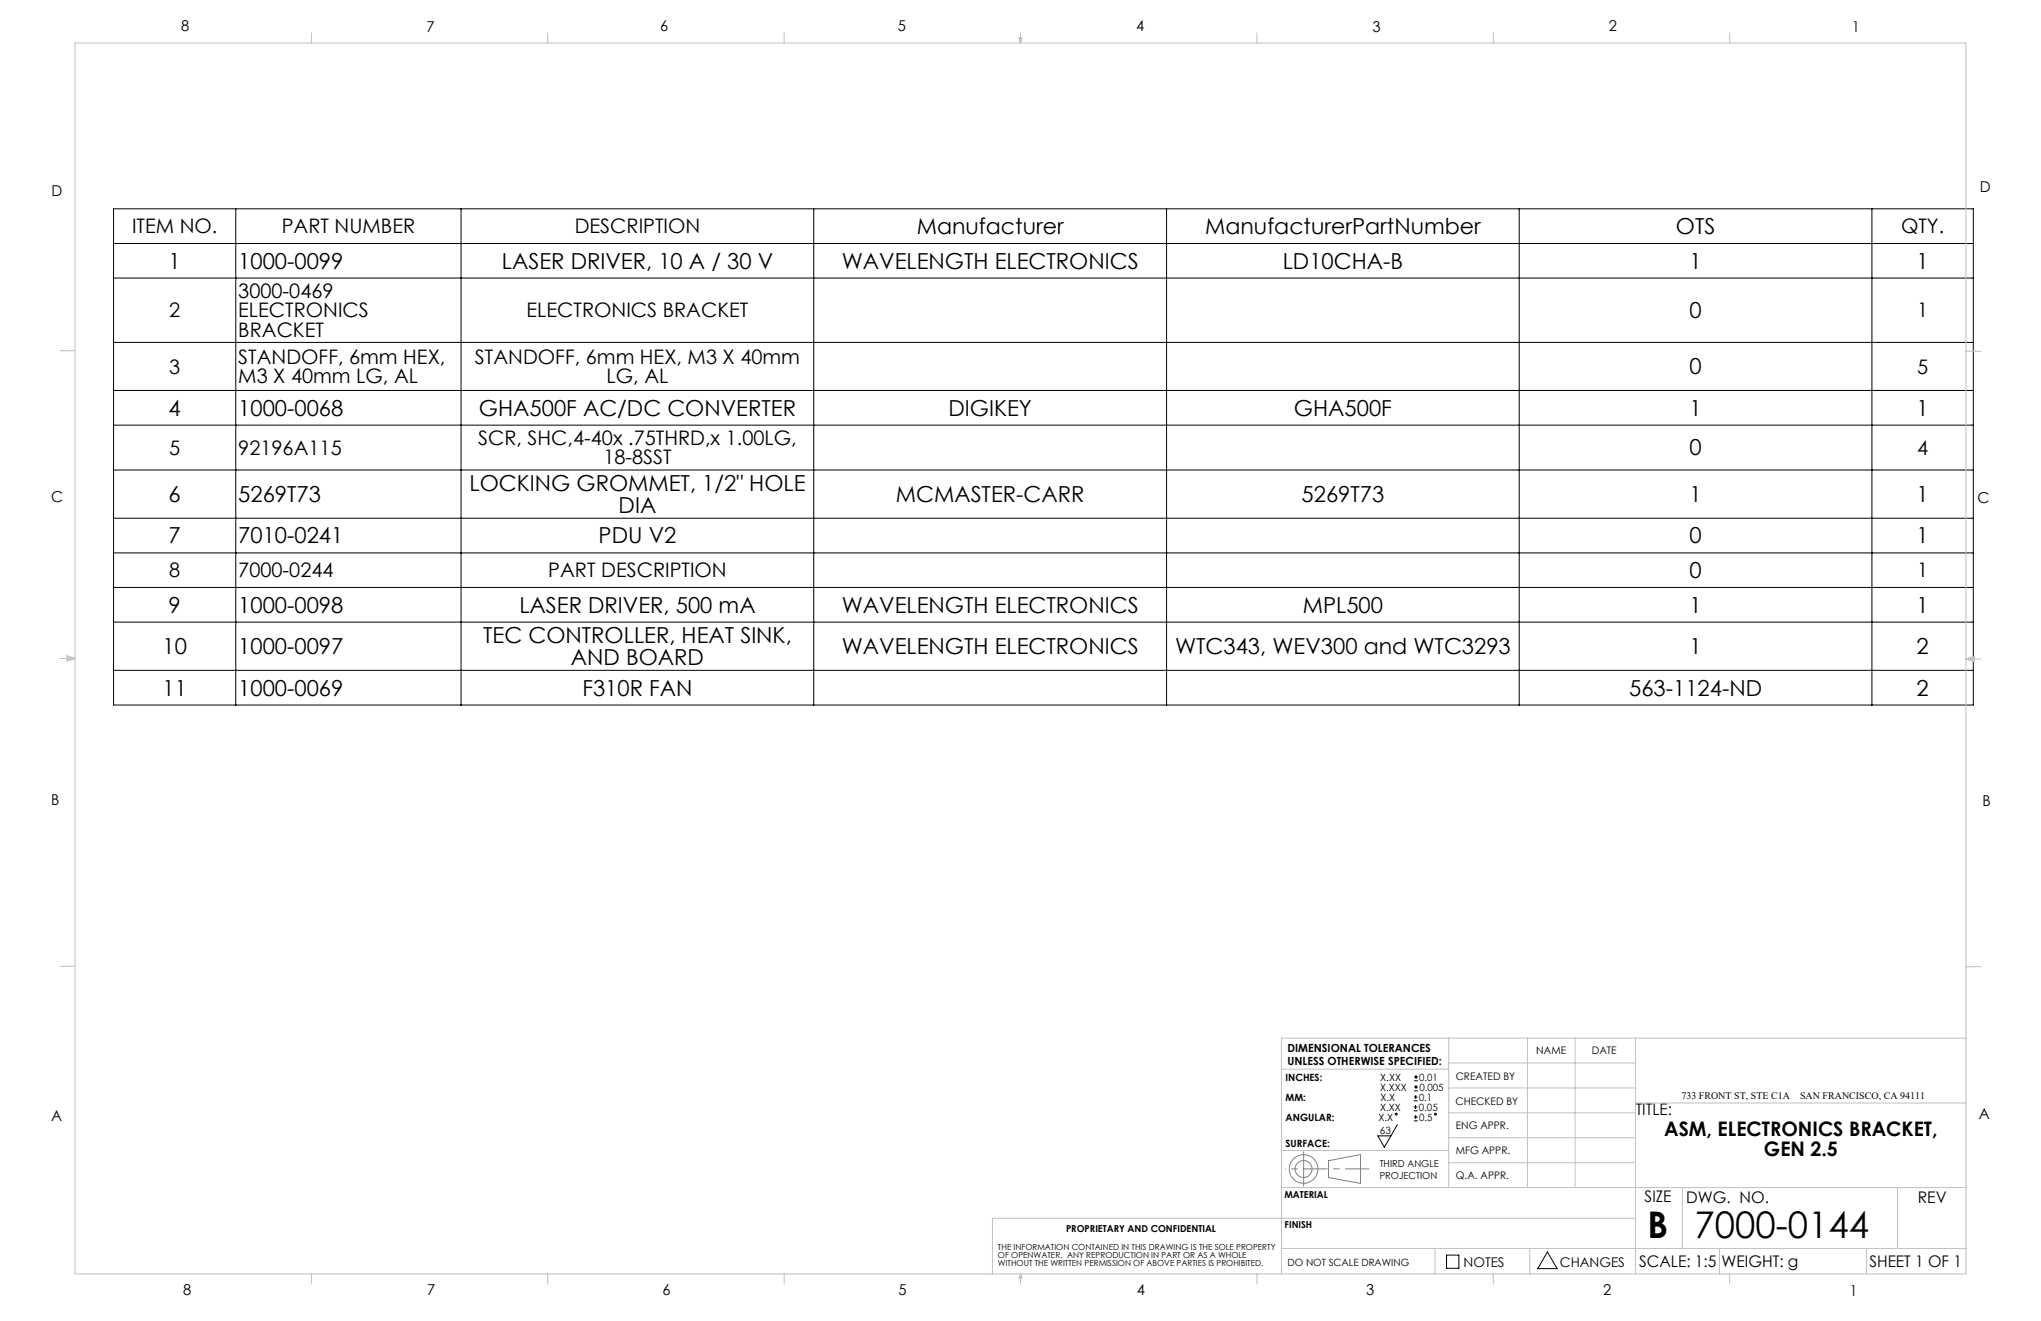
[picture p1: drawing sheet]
<svg xmlns="http://www.w3.org/2000/svg" width="432mm" height="279mm" viewBox="0 0 432 279" stroke-linecap="round" stroke-linejoin="round" font-family="sans-serif">
<g fill="none" stroke="#000" stroke-width=".21">
<path d="M24 44.2h393.5v104.9h-393.5zM24 51.5h393.5M24 58.8h393.5M49.9 44.2v104.9M97.5 44.2v104.9M172.2 44.2v104.9M246.8 44.2v104.9M321.4 44.2v104.9M396 44.2v104.9M24 72.4h393.5M24 82.6h393.5M24 89.9h393.5"/>
<path d="M24 99.4h393.5M24 109.6h393.5M24 116.9h393.5M24 124.2h393.5M24 131.6h393.5M24 141.8h393.5M295.6 237.9l-2.7 4.7-1.4-2.4h2.8M299.1 234.9h.8M299.1 234.1h.8M299.1 232.8h.8M299.1 232h.8M299.1 237.1h.8"/>
<path d="M299.1 236.3h.8M299.2 228.6h.8M299.2 227.8h.8M299.2 230.7h.8M299.2 229.9h.8M299.5 233.8v.8M299.5 231.6v.8M299.5 235.9v.8M299.6 227.4v.8M299.6 229.5v.8M306 265.5h2.6v2.8h-2.6zM327.4 264.8l2 3.5h-4.1z"/>
<circle cx="295.4" cy="235.7" r=".2"/>
<circle cx="303.7" cy="235.7" r=".2"/>
</g>
<g fill="none" stroke="#808080" stroke-width=".21">
<path d="M281.1 245.5l6.7-1.3v6.1l-6.7-1.2z"/>
<circle cx="275.8" cy="247.3" r="1.8"/>
<circle cx="275.8" cy="247.3" r="3"/>
</g>
<path d="M275.8 247.2h13.8" fill="none" stroke="#808080" stroke-width=".21" stroke-dasharray="15.2 1.3 1.3 1.3" stroke-dashoffset="10.2"/>
<path d="M275.8 247.2v-3.6M275.8 247.2v3.7" fill="none" stroke="#808080" stroke-width=".21" stroke-dasharray="15.2 1.3 1.3 1.3"/>
<path d="M275.8 247.2h-3.8" fill="none" stroke="#808080" stroke-width=".21" stroke-dasharray="15.2 1.3 1.3 1.3" stroke-dashoffset="15.2"/>
<g fill="none" stroke="#c0c0c0" stroke-width=".21">
<path d="M15.9 9.1h400v260.4h-400zM65.9 6.9v2.2M115.9 6.9v2.2M165.9 6.9v2.2M215.6 8h.6l-.3 1.1zM215.7 8l.2 1.1M215.9 6.9v2.2M216 8l-.1 1.1M265.9 6.9v2.2M315.9 6.9v2.2M365.9 6.9v2.2M12.7 74.2h3.2"/>
<path d="M415.9 74.3h3.2M12.7 139.3h3.2M14.2 139.1l1.7 .2M14.2 138.7l1.7 .6-1.7 .5zM15.9 139.3l-1.7 .3M415.9 139.4h3.2M415.9 139.4l1.8-.6v1.2zM415.9 139.4l1.8 .3M417.7 139.2l-1.8 .2M12.7 204.4h3.2M306.5 219.6v31.6M323.1 219.6v31.6"/>
<path d="M333.2 219.6v31.6M346 219.6v49.9M415.9 204.5h3.2M415.9 219.6h-144.8v49.9M271.1 226.1h35.4M306.5 235.4h39.5M306.5 230.1h39.5M306.5 224.8h39.5M346 233.3h69.9M271.1 251.2h144.8M271.1 243.3h35.4M306.5 245.9h39.5"/>
<path d="M306.5 240.6h39.5M346 257.7h-136v11.8M355.9 251.2v12.9M401.4 251.2v12.9M65.9 269.5v2.1M115.9 269.5v2.1M165.9 269.5v2.1M215.9 269.5v2.1M215.9 269.5l.3 .8h-.6zM265.9 269.5v2.1M271.1 264.1h144.8M303.6 264.1v5.4"/>
<path d="M315.9 269.5v2.1M323.6 264.1v5.4M363.8 264.1v5.4M365.9 269.5v2.1M394.9 264.1v5.4"/>
</g>
<g font-size="7.8">
<text x="348.5" y="261.9">B</text>
<text x="358.5" y="261.9">7000-0144</text>
</g>
<g font-size="4.7">
<text x="194" y="49.5">Manufacturer</text>
<text x="255" y="49.5">ManufacturerPartNumber</text>
<text x="354.6" y="49.5">OTS</text>
<text x="35.7" y="56.8">1</text>
<text x="50.4" y="56.8">1000-0099</text>
<text x="106.2" y="56.8">LASER DRIVER, 10 A / 30 V</text>
<text x="178.1" y="56.8">WAVELENGTH ELECTRONICS</text>
<text x="271.4" y="56.8">LD10CHA-B</text>
<text x="357.5" y="56.8">1</text>
<text x="405.5" y="56.8">1</text>
<text x="357.5" y="67.3">0</text>
<text x="357.5" y="79.2">0</text>
<text x="35.7" y="87.9">4</text>
<text x="50.4" y="87.9">1000-0068</text>
<text x="101.3" y="87.9">GHA500F AC/DC CONVERTER</text>
<text x="200.7" y="87.9">DIGIKEY</text>
<text x="273.8" y="87.9">GHA500F</text>
<text x="357.5" y="87.9">1</text>
<text x="405.5" y="87.9">1</text>
<text x="357.5" y="96.3">0</text>
<text x="35.7" y="106.2">6</text>
<text x="50.4" y="106.2">5269T73</text>
<text x="99.3" y="103.9">LOCKING GROMMET, 1/2&quot; HOLE</text>
<text x="189.5" y="106.2">MCMASTER-CARR</text>
<text x="275.4" y="106.2">5269T73</text>
<text x="357.5" y="106.2">1</text>
<text x="405.5" y="106.2">1</text>
<text x="130.9" y="108.4">DIA</text>
<text x="35.7" y="114.9">7</text>
<text x="50.4" y="114.9">7010-0241</text>
<text x="126.7" y="114.9">PDU V2</text>
<text x="357.5" y="114.9">0</text>
<text x="405.5" y="114.9">1</text>
<text x="357.5" y="122.3">0</text>
<text x="35.7" y="129.6">9</text>
<text x="50.4" y="129.6">1000-0098</text>
<text x="109.9" y="129.6">LASER DRIVER, 500 mA</text>
<text x="178.1" y="129.6">WAVELENGTH ELECTRONICS</text>
<text x="275.6" y="129.6">MPL500</text>
<text x="357.5" y="129.6">1</text>
<text x="405.5" y="129.6">1</text>
<text x="102.2" y="136.1">TEC CONTROLLER, HEAT SINK,</text>
<text x="34.4" y="138.3">10</text>
<text x="50.4" y="138.3">1000-0097</text>
<text x="120.8" y="140.6">AND BOARD</text>
<text x="178.1" y="138.3">WAVELENGTH ELECTRONICS</text>
<text x="248.6" y="138.3">WTC343, WEV300 and WTC3293</text>
<text x="357.4" y="138.3">1</text>
<text x="405.5" y="138.3">2</text>
<text x="34.4" y="147.1">11</text>
<text x="50.4" y="147.1">1000-0069</text>
<text x="123.2" y="147.1">F310R FAN</text>
<text x="344.7" y="147.1">563-1124-ND</text>
<text x="405.5" y="147.1">2</text>
</g>
<g font-size="4.2">
<text x="27.9" y="49.3">ITEM NO.</text>
<text x="59.6" y="49.3">PART NUMBER</text>
<text x="121.6" y="49.3">DESCRIPTION</text>
<text x="402.2" y="49.3">QTY.</text>
<text x="50.4" y="63">3000-0469</text>
<text x="35.8" y="67.1">2</text>
<text x="50.4" y="67.1">ELECTRONICS</text>
<text x="50.4" y="71.2">BRACKET</text>
<text x="111.4" y="67.1">ELECTRONICS BRACKET</text>
<text x="405.6" y="67.1">1</text>
<text x="50.4" y="77">STANDOFF, 6mm HEX,</text>
<text x="100.5" y="77">STANDOFF, 6mm HEX, M3 X 40mm</text>
<text x="35.8" y="79">3</text>
<text x="50.4" y="81.1">M3 X 40mm LG, AL</text>
<text x="128.3" y="81.1">LG, AL</text>
<text x="405.6" y="79">5</text>
<text x="101.2" y="94.1">SCR, SHC,4-40x .75THRD,x 1.00LG,</text>
<text x="35.8" y="96.2">5</text>
<text x="50.4" y="96.2">92196A115</text>
<text x="127.6" y="98.2">18-8SST</text>
<text x="405.6" y="96.2">4</text>
<text x="35.8" y="122.1">8</text>
<text x="50.4" y="122.1">7000-0244</text>
<text x="116" y="122.1">PART DESCRIPTION</text>
<text x="405.6" y="122.1">1</text>
<text x="352.1" y="240.3">ASM, ELECTRONICS BRACKET,</text>
<text x="373.2" y="244.5">GEN 2.5</text>
</g>
<g font-size="3.4">
<text x="346.1" y="235.9">TITLE:</text>
<text x="347.9" y="254.3">SIZE</text>
<text x="356.7" y="254.4">DWG. NO.</text>
<text x="405.7" y="254.5">REV</text>
<text x="346.8" y="267.9">SCALE: 1:5</text>
<text x="364.2" y="267.9">WEIGHT: g</text>
<text x="395.5" y="267.9">SHEET 1 OF 1</text>
</g>
<g font-size="3.2">
<text x="38.3" y="6.7">8</text>
<text x="90.2" y="6.7">7</text>
<text x="139.7" y="6.5">6</text>
<text x="190" y="6.5">5</text>
<text x="240.4" y="6.5">4</text>
<text x="290.4" y="6.7">3</text>
<text x="340.4" y="6.5">2</text>
<text x="391.9" y="6.7">1</text>
<text x="10.9" y="41.6">D</text>
<text x="418.9" y="40.7">D</text>
<text x="10.9" y="106.3">C</text>
<text x="418.4" y="106.4">C</text>
<text x="10.8" y="170.2">B</text>
<text x="419.4" y="170.6">B</text>
<text x="10.8" y="237.2">A</text>
<text x="418.6" y="236.8">A</text>
<text x="38.8" y="273.8">8</text>
<text x="90.4" y="273.8">7</text>
<text x="140.2" y="273.8">6</text>
<text x="190.1" y="273.9">5</text>
<text x="240.5" y="273.8">4</text>
<text x="289" y="273.9">3</text>
<text x="339.1" y="273.8">2</text>
<text x="391.4" y="274.1">1</text>
</g>
<g font-size="2.8">
<text x="309.6" y="268">NOTES</text>
<text x="330" y="268">CHANGES</text>
</g>
<g font-size="2.4">
<text x="272.4" y="222.5">DIMENSIONAL TOLERANCES</text>
<text x="272.4" y="225.3">UNLESS OTHERWISE SPECIFIED:</text>
</g>
<g font-size="2.2">
<text x="325" y="222.9">NAME</text>
<text x="336.8" y="222.9">DATE</text>
<text x="308" y="233.6">CHECKED BY</text>
<text x="308" y="228.4">CREATED BY</text>
<text x="308" y="238.8">ENG APPR.</text>
<text x="308" y="244">MFG APPR.</text>
<text x="308" y="249.3">Q.A. APPR.</text>
</g>
<g font-size="2.1">
<text x="272" y="228.6">INCHES:</text>
<text x="272" y="232.8">MM:</text>
<text x="292" y="230.7">X.XXX</text>
<text x="292" y="228.6">X.XX</text>
<text x="292.1" y="232.8">X.X</text>
<text x="300.2" y="232.8">0.1</text>
<text x="300.3" y="228.6">0.01</text>
<text x="300.3" y="230.7">0.005</text>
<text x="355.7" y="232.4">733 FRONT ST, STE C1A</text>
<text x="380.8" y="232.4">SAN FRANCISCO, CA 94111</text>
<text x="272" y="237">ANGULAR:</text>
<text x="291.6" y="237">X.X</text>
<text x="291.9" y="239.8">63</text>
<text x="292" y="234.9">X.XX</text>
<text x="300.2" y="234.9">0.05</text>
<text x="300.2" y="237">0.5</text>
<text x="272" y="242.6">SURFACE:</text>
<text x="272.4" y="267.8">DO NOT SCALE DRAWING</text>
</g>
<g font-size="2">
<text x="291.9" y="246.8">THIRD ANGLE</text>
<text x="291.9" y="249.3">PROJECTION</text>
<text x="271.7" y="253.4">MATERIAL</text>
<text x="225.5" y="260.6">PROPRIETARY AND CONFIDENTIAL</text>
<text x="271.8" y="259.7">FINISH</text>
</g>
<g font-size="1.8">
<text x="211.1" y="264.3">THE INFORMATION CONTAINED IN THIS DRAWING IS THE SOLE PROPERTY</text>
<text x="211.1" y="266.1">OF OPENWATER. ANY REPRODUCTION IN PART OR AS A WHOLE</text>
<text x="211.1" y="267.8">WITHOUT THE WRITTEN PERMISSION OF ABOVE PARTIES IS PROHIBITED.</text>
</g>
</svg>
